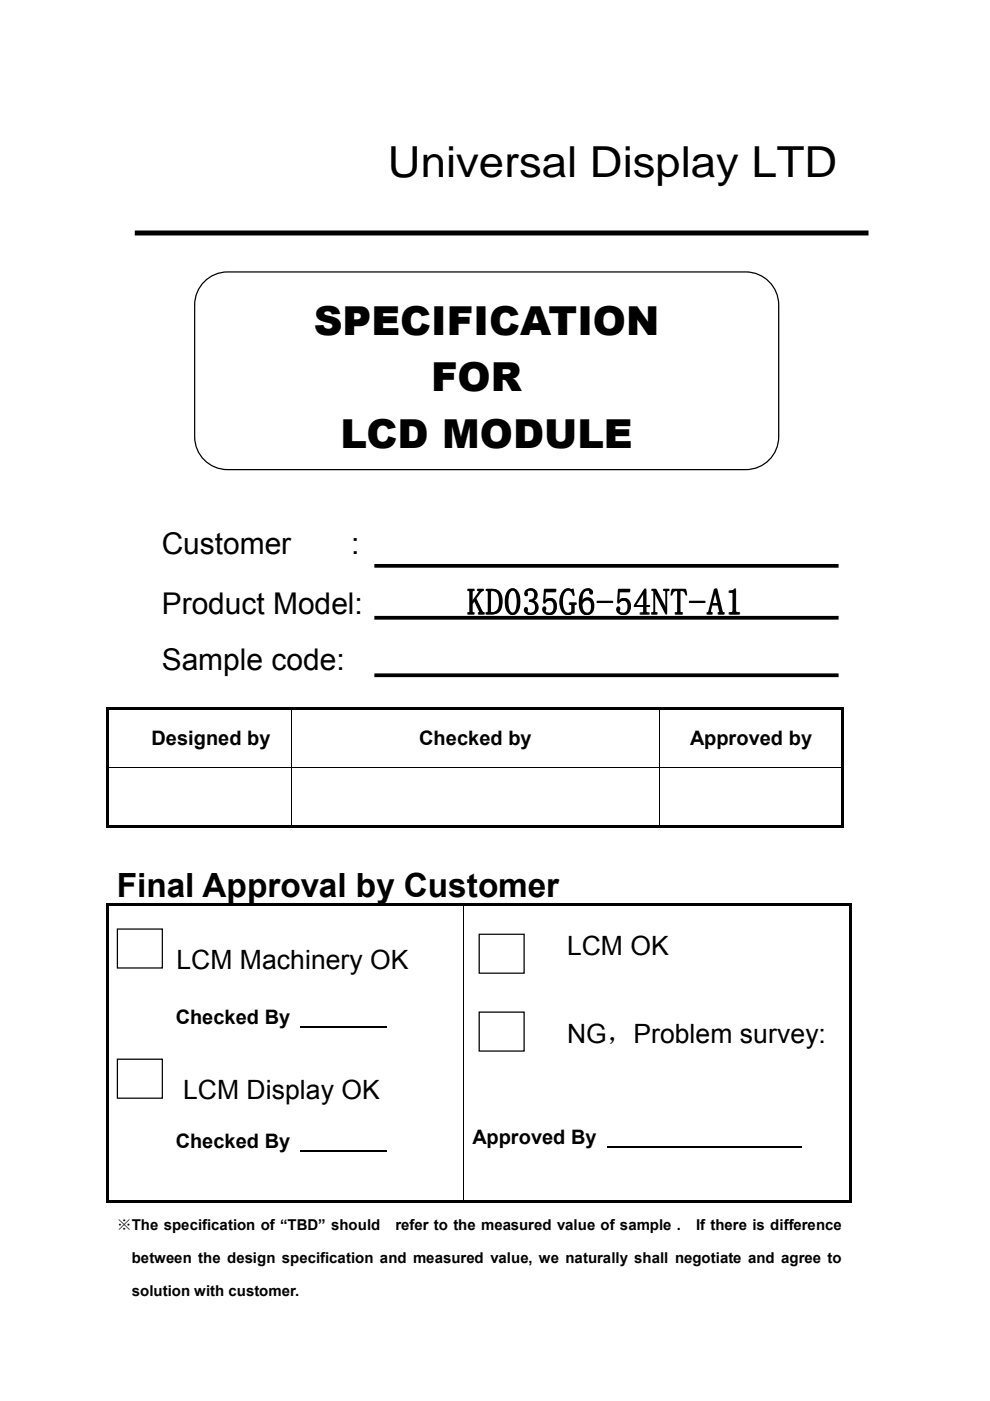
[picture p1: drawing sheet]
<svg xmlns="http://www.w3.org/2000/svg" width="210mm" height="297mm" viewBox="0 0 210 297" stroke-linecap="round" stroke-linejoin="round" font-family="sans-serif">
<path d="M43.7 59.4a7 7 0 0 1 4.6-1.7h109.8a7 7 0 0 1 7 6.9v28a7 7 0 0 1-7 7h-109.8a7 7 0 0 1-7-7v-28a7 7 0 0 1 2.4-5.2z" fill="none" stroke="#000" stroke-width=".26"/>
<path d="M28.6 49.4h155.5" fill="none" stroke="#000" stroke-width="1.1" stroke-linecap="butt"/>
<g fill="#000">
<path d="M22.6 150h.5v.5h-.5zM23.1 150h38.6v.5h-38.6zM61.7 150.5h.2zM61.7 150h.5v.5h-.5zM62.2 150h77.5v.5h-77.5zM139.7 150.5h.2zM139.7 150h.5v.5h-.5zM140.2 150h38.3v.5h-38.3zM178.5 150h.5v.5h-.5zM22.6 150.5h.5v12.2h-.5zM22.6 162.7h.5v.2h-.5zM22.6 162.9h.5v12.1h-.5z"/>
<path d="M22.6 175h.5v.5h-.5zM23.1 175h38.6v.5h-38.6zM61.7 162.7h.2v.2h-.2zM61.7 175h.5v.5h-.5zM62.2 175h77.5v.5h-77.5zM139.7 162.7h.2v.2h-.2zM139.7 175h.5v.5h-.5zM140.2 175h38.3v.5h-38.3zM178.5 150.5h.5v12.2h-.5zM178.5 162.7h.5v.2h-.5zM178.5 162.9h.5v12.1h-.5zM178.5 175h.5v.5h-.5z"/>
</g>
<path d="M61.8 150.5v12.2M139.8 150.5v12.2M23.1 162.8h38.6M61.8 162.9v12.1M61.9 162.8h77.8M139.8 162.9v12.1M139.9 162.8h38.6" fill="none" stroke="#000" stroke-width=".21"/>
<path d="M24.9 197h9.5v8.2h-9.5z" fill-rule="evenodd" fill="#fff"/>
<path d="M24.9 197h9.5v8.2h-9.5z" fill="none" stroke="#000" stroke-width=".26"/>
<path d="M63.6 217.8h18.4" fill="none" stroke="#000" stroke-width=".34"/>
<path d="M24.9 224.6h9.5v8.2h-9.5z" fill-rule="evenodd" fill="#fff"/>
<path d="M24.9 224.6h9.5v8.2h-9.5z" fill="none" stroke="#000" stroke-width=".26"/>
<path d="M63.6 244.1h18.4M128.6 243.2h41.3" fill="none" stroke="#000" stroke-width=".34"/>
<g fill="#000">
<path d="M22.6 191.5h.5v.6h-.5zM22.6 191.5h.5v.5h-.5zM23.1 191.5h75.1v.5h-75.1zM98.2 192l.1 .1zM98.2 191.5h.5v.5h-.5zM98.7 191.5h81.4v.5h-81.4zM180.1 191.5h.5v.6h-.5zM180.1 191.5h.5v.5h-.5zM22.6 192.1h.5v62.5h-.5zM22.6 254.6h.5v.5h-.5zM23.1 254.6h75.1v.5h-75.1zM98.2 254.6h.5v.5h-.5z"/>
<path d="M98.7 254.6h81.4v.5h-81.4zM180.1 192.1h.5v62.5h-.5zM180.1 254.6h.5v.5h-.5z"/>
</g>
<path d="M98.3 192.1v62.5" fill="none" stroke="#000" stroke-width=".21"/>
<path d="M79.4 120h98.4M79.4 131h98.4M79.4 143.2h98.4" fill="none" stroke="#000" stroke-width=".79" stroke-linecap="butt"/>
<path d="M101.6 198.1h9.5v8.2h-9.5z" fill-rule="evenodd" fill="#fff"/>
<path d="M101.6 198.1h9.5v8.2h-9.5z" fill="none" stroke="#000" stroke-width=".26"/>
<path d="M101.6 214.6h9.5v8.2h-9.5z" fill-rule="evenodd" fill="#fff"/>
<path d="M101.6 214.6h9.5v8.2h-9.5z" fill="none" stroke="#000" stroke-width=".26"/>
<text font-size="9.1" x="82.3" y="37.5">Universal Display LTD</text>
<g font-size="8.5">
<text x="66.5" y="71">SPECIFICATION</text>
<text x="91.4" y="83">FOR</text>
<text x="72.2" y="94.9">LCD MODULE</text>
</g>
<text font-size="7.7" x="99.1" y="130.3">KD035G6-54NT-A1</text>
<text font-size="7.1" x="24.8" y="190.1">Final Approval by Customer</text>
<g font-size="6.3">
<text x="34.3" y="117.6">Customer</text>
<text x="74.5" y="117.6">:</text>
<text x="34.3" y="130.3">Product Model:</text>
<text x="34.3" y="142.1">Sample code:</text>
</g>
<g font-size="5.6">
<text x="120.2" y="202.5">LCM OK</text>
<text x="37.4" y="205.4">LCM Machinery OK</text>
<text x="120.2" y="221.2">NG，Problem survey:</text>
<text x="38.8" y="233">LCM Display OK</text>
</g>
<g font-size="4.2">
<text x="32.1" y="158">Designed by</text>
<text x="88.9" y="158">Checked by</text>
<text x="146.3" y="158">Approved by</text>
<text x="37.3" y="217.1">Checked By</text>
<text x="37.3" y="243.5">Checked By</text>
<text x="100.2" y="242.6">Approved By</text>
</g>
<g font-size="3.2">
<text x="24.8" y="260.8">※The specification of “TBD” should</text>
<text x="83.8" y="260.8">refer to the measured value of sample .</text>
<text x="147.6" y="260.8">If there is difference</text>
<text x="27.9" y="267.8">between the design specification and measured value, we naturally shall negotiate and agree to</text>
<text x="27.9" y="274.9">solution with customer.</text>
</g>
</svg>
